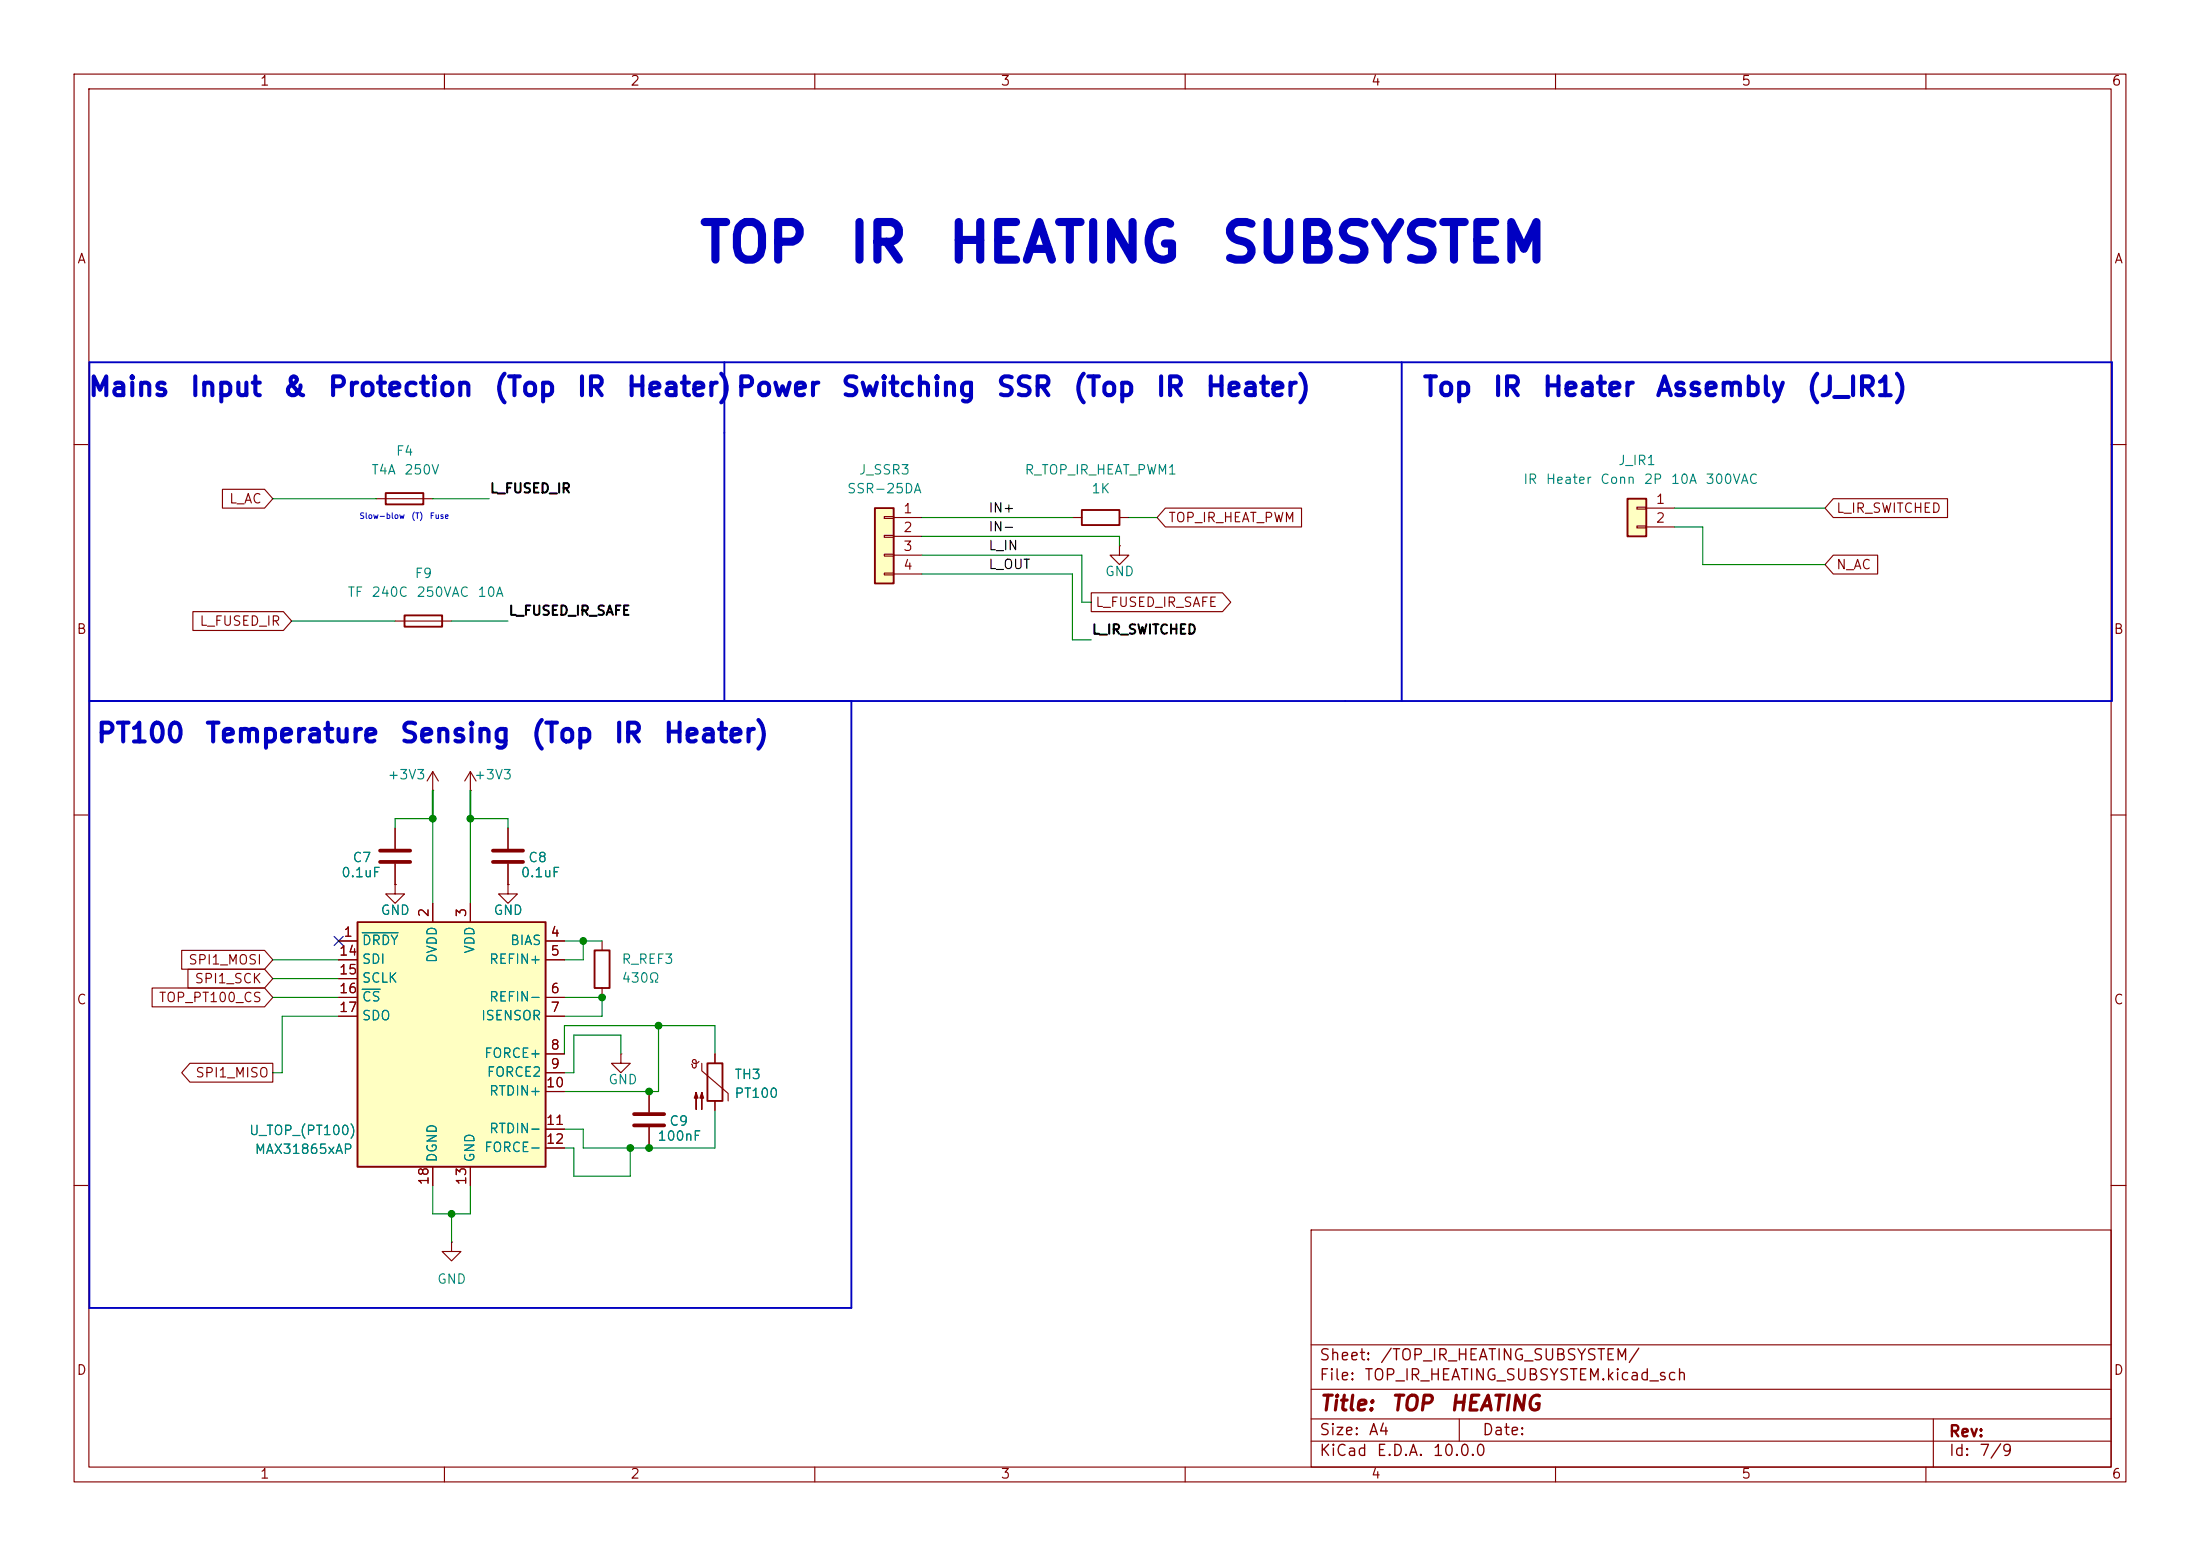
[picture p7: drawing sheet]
(kicad_sch
 (version 20260306)
 (generator "eeschema")
 (generator_version "10.0")
 (paper "A4")
 (title_block
  (title "TOP HEATING")
  (comment 1 "Author: Ahmed Yehia"))
 (lib_symbols
  (symbol "Connector_Generic:Conn_01x02"
   (pin_names
    (offset 1.016) (hide yes)) (exclude_from_sim no) (in_bom yes) (on_board yes)
   (in_pos_files yes)
   (duplicate_pin_numbers_are_jumpers no)
   (property "Reference" "J" (at 0 2.54 0) (show_name no) (do_not_autoplace no) (effects (font (size 1.27 1.27))))
   (property "Value" "Conn_01x02" (at 0 -5.08 0) (show_name no) (do_not_autoplace no) (effects (font (size 1.27 1.27))))
   (property "Footprint" "" (at 0 0 0) (show_name no) (do_not_autoplace no) (hide yes) (effects (font (size 1.27 1.27))))
   (property "Datasheet" "" (at 0 0 0) (show_name no) (do_not_autoplace no) (hide yes) (effects (font (size 1.27 1.27))))
   (property "Description" "Generic connector, single row, 01x02, script generated (kicad-library-utils/schlib/autogen/connector/)" (at 0 0 0) (show_name no) (do_not_autoplace no) (hide yes) (effects (font (size 1.27 1.27))))
   (symbol "Conn_01x02_1_1"
    (rectangle (start -1.27 1.27) (end 1.27 -3.81) (stroke (width 0.254) (type default)) (fill (type background)))
    (rectangle (start -1.27 0.127) (end 0 -0.127) (stroke (width 0.1524) (type default)) (fill (type none)))
    (rectangle (start -1.27 -2.413) (end 0 -2.667) (stroke (width 0.1524) (type default)) (fill (type none)))
    (pin passive line (at -5.08 0 0) (length 3.81) (name "Pin_1" (effects (font (size 1.27 1.27)))) (number "1" (effects (font (size 1.27 1.27)))))
    (pin passive line (at -5.08 -2.54 0) (length 3.81) (name "Pin_2" (effects (font (size 1.27 1.27)))) (number "2" (effects (font (size 1.27 1.27))))))
   (embedded_fonts no))
  (symbol "Connector_Generic:Conn_01x04"
   (pin_names
    (offset 1.016) (hide yes)) (exclude_from_sim no) (in_bom yes) (on_board yes)
   (in_pos_files yes)
   (duplicate_pin_numbers_are_jumpers no)
   (property "Reference" "J" (at 0 5.08 0) (show_name no) (do_not_autoplace no) (effects (font (size 1.27 1.27))))
   (property "Value" "Conn_01x04" (at 0 -7.62 0) (show_name no) (do_not_autoplace no) (effects (font (size 1.27 1.27))))
   (property "Footprint" "" (at 0 0 0) (show_name no) (do_not_autoplace no) (hide yes) (effects (font (size 1.27 1.27))))
   (property "Datasheet" "" (at 0 0 0) (show_name no) (do_not_autoplace no) (hide yes) (effects (font (size 1.27 1.27))))
   (property "Description" "Generic connector, single row, 01x04, script generated (kicad-library-utils/schlib/autogen/connector/)" (at 0 0 0) (show_name no) (do_not_autoplace no) (hide yes) (effects (font (size 1.27 1.27))))
   (symbol "Conn_01x04_1_1"
    (rectangle (start -1.27 3.81) (end 1.27 -6.35) (stroke (width 0.254) (type default)) (fill (type background)))
    (rectangle (start -1.27 2.667) (end 0 2.413) (stroke (width 0.1524) (type default)) (fill (type none)))
    (rectangle (start -1.27 0.127) (end 0 -0.127) (stroke (width 0.1524) (type default)) (fill (type none)))
    (rectangle (start -1.27 -2.413) (end 0 -2.667) (stroke (width 0.1524) (type default)) (fill (type none)))
    (rectangle (start -1.27 -4.953) (end 0 -5.207) (stroke (width 0.1524) (type default)) (fill (type none)))
    (pin passive line (at -5.08 2.54 0) (length 3.81) (name "Pin_1" (effects (font (size 1.27 1.27)))) (number "1" (effects (font (size 1.27 1.27)))))
    (pin passive line (at -5.08 0 0) (length 3.81) (name "Pin_2" (effects (font (size 1.27 1.27)))) (number "2" (effects (font (size 1.27 1.27)))))
    (pin passive line (at -5.08 -2.54 0) (length 3.81) (name "Pin_3" (effects (font (size 1.27 1.27)))) (number "3" (effects (font (size 1.27 1.27)))))
    (pin passive line (at -5.08 -5.08 0) (length 3.81) (name "Pin_4" (effects (font (size 1.27 1.27)))) (number "4" (effects (font (size 1.27 1.27))))))
   (embedded_fonts no))
  (symbol "Device:C"
   (pin_numbers (hide yes))
   (pin_names
    (offset 0.254)) (exclude_from_sim no) (in_bom yes) (on_board yes)
   (in_pos_files yes)
   (duplicate_pin_numbers_are_jumpers no)
   (property "Reference" "C" (at 0.635 2.54 0) (show_name no) (do_not_autoplace no) (effects (font (size 1.27 1.27)) (justify left)))
   (property "Value" "C" (at 0.635 -2.54 0) (show_name no) (do_not_autoplace no) (effects (font (size 1.27 1.27)) (justify left)))
   (property "Footprint" "" (at 0.9652 -3.81 0) (show_name no) (do_not_autoplace no) (hide yes) (effects (font (size 1.27 1.27))))
   (property "Datasheet" "" (at 0 0 0) (show_name no) (do_not_autoplace no) (hide yes) (effects (font (size 1.27 1.27))))
   (property "Description" "Unpolarized capacitor" (at 0 0 0) (show_name no) (do_not_autoplace no) (hide yes) (effects (font (size 1.27 1.27))))
   (symbol "C_0_1"
    (polyline (pts (xy -2.032 0.762) (xy 2.032 0.762)) (stroke (width 0.508) (type default)) (fill (type none)))
    (polyline (pts (xy -2.032 -0.762) (xy 2.032 -0.762)) (stroke (width 0.508) (type default)) (fill (type none))))
   (symbol "C_1_1"
    (pin passive line (at 0 3.81 270) (length 2.794) (name "" (effects (font (size 1.27 1.27)))) (number "1" (effects (font (size 1.27 1.27)))))
    (pin passive line (at 0 -3.81 90) (length 2.794) (name "" (effects (font (size 1.27 1.27)))) (number "2" (effects (font (size 1.27 1.27))))))
   (embedded_fonts no))
  (symbol "Device:Fuse"
   (pin_numbers (hide yes))
   (pin_names
    (offset 0)) (exclude_from_sim no) (in_bom yes) (on_board yes)
   (in_pos_files yes)
   (duplicate_pin_numbers_are_jumpers no)
   (property "Reference" "F" (at 2.032 0 90) (show_name no) (do_not_autoplace no) (effects (font (size 1.27 1.27))))
   (property "Value" "Fuse" (at -1.905 0 90) (show_name no) (do_not_autoplace no) (effects (font (size 1.27 1.27))))
   (property "Footprint" "" (at -1.778 0 90) (show_name no) (do_not_autoplace no) (hide yes) (effects (font (size 1.27 1.27))))
   (property "Datasheet" "" (at 0 0 0) (show_name no) (do_not_autoplace no) (hide yes) (effects (font (size 1.27 1.27))))
   (property "Description" "Fuse" (at 0 0 0) (show_name no) (do_not_autoplace no) (hide yes) (effects (font (size 1.27 1.27))))
   (symbol "Fuse_0_1"
    (rectangle (start -0.762 -2.54) (end 0.762 2.54) (stroke (width 0.254) (type default)) (fill (type none)))
    (polyline (pts (xy 0 2.54) (xy 0 -2.54)) (stroke (width 0) (type default)) (fill (type none))))
   (symbol "Fuse_1_1"
    (pin passive line (at 0 3.81 270) (length 1.27) (name "" (effects (font (size 1.27 1.27)))) (number "1" (effects (font (size 1.27 1.27)))))
    (pin passive line (at 0 -3.81 90) (length 1.27) (name "" (effects (font (size 1.27 1.27)))) (number "2" (effects (font (size 1.27 1.27))))))
   (embedded_fonts no))
  (symbol "Device:R"
   (pin_numbers (hide yes))
   (pin_names
    (offset 0)) (exclude_from_sim no) (in_bom yes) (on_board yes)
   (in_pos_files yes)
   (duplicate_pin_numbers_are_jumpers no)
   (property "Reference" "R" (at 2.032 0 90) (show_name no) (do_not_autoplace no) (effects (font (size 1.27 1.27))))
   (property "Value" "R" (at 0 0 90) (show_name no) (do_not_autoplace no) (effects (font (size 1.27 1.27))))
   (property "Footprint" "" (at -1.778 0 90) (show_name no) (do_not_autoplace no) (hide yes) (effects (font (size 1.27 1.27))))
   (property "Datasheet" "" (at 0 0 0) (show_name no) (do_not_autoplace no) (hide yes) (effects (font (size 1.27 1.27))))
   (property "Description" "Resistor" (at 0 0 0) (show_name no) (do_not_autoplace no) (hide yes) (effects (font (size 1.27 1.27))))
   (symbol "R_0_1"
    (rectangle (start -1.016 -2.54) (end 1.016 2.54) (stroke (width 0.254) (type default)) (fill (type none))))
   (symbol "R_1_1"
    (pin passive line (at 0 3.81 270) (length 1.27) (name "" (effects (font (size 1.27 1.27)))) (number "1" (effects (font (size 1.27 1.27)))))
    (pin passive line (at 0 -3.81 90) (length 1.27) (name "" (effects (font (size 1.27 1.27)))) (number "2" (effects (font (size 1.27 1.27))))))
   (embedded_fonts no))
  (symbol "Sensor_Temperature:MAX31865xAP" (exclude_from_sim no) (in_bom yes) (on_board yes)
   (in_pos_files yes)
   (duplicate_pin_numbers_are_jumpers no)
   (property "Reference" "U" (at -11.43 19.05 0) (show_name no) (do_not_autoplace no) (effects (font (size 1.27 1.27))))
   (property "Value" "MAX31865xAP" (at 10.16 19.05 0) (show_name no) (do_not_autoplace no) (effects (font (size 1.27 1.27))))
   (property "Footprint" "Package_SO:SSOP-20_5.3x7.2mm_P0.65mm" (at 3.81 -16.51 0) (show_name no) (do_not_autoplace no) (hide yes) (effects (font (size 1.27 1.27)) (justify left)))
   (property "Datasheet" "https://www.analog.com/media/en/technical-documentation/data-sheets/MAX31865.pdf" (at 0 2.54 0) (show_name no) (do_not_autoplace no) (hide yes) (effects (font (size 1.27 1.27))))
   (property "Description" "RTD-to-Digital Converter, SSOP-20" (at 0 0 0) (show_name no) (do_not_autoplace no) (hide yes) (effects (font (size 1.27 1.27))))
   (symbol "MAX31865xAP_0_1"
    (rectangle (start -12.7 17.78) (end 12.7 -15.24) (stroke (width 0.254) (type default)) (fill (type background))))
   (symbol "MAX31865xAP_1_1"
    (pin output line (at -15.24 15.24 0) (length 2.54) (name "~{DRDY}" (effects (font (size 1.27 1.27)))) (number "1" (effects (font (size 1.27 1.27)))))
    (pin power_in line (at -2.54 20.32 270) (length 2.54) (name "DVDD" (effects (font (size 1.27 1.27)))) (number "2" (effects (font (size 1.27 1.27)))))
    (pin power_in line (at 2.54 20.32 270) (length 2.54) (name "VDD" (effects (font (size 1.27 1.27)))) (number "3" (effects (font (size 1.27 1.27)))))
    (pin power_out line (at 15.24 15.24 180) (length 2.54) (name "BIAS" (effects (font (size 1.27 1.27)))) (number "4" (effects (font (size 1.27 1.27)))))
    (pin input line (at 15.24 12.7 180) (length 2.54) (name "REFIN+" (effects (font (size 1.27 1.27)))) (number "5" (effects (font (size 1.27 1.27)))))
    (pin input line (at 15.24 7.62 180) (length 2.54) (name "REFIN-" (effects (font (size 1.27 1.27)))) (number "6" (effects (font (size 1.27 1.27)))))
    (pin passive line (at 15.24 5.08 180) (length 2.54) (name "ISENSOR" (effects (font (size 1.27 1.27)))) (number "7" (effects (font (size 1.27 1.27)))))
    (pin passive line (at 15.24 0 180) (length 2.54) (name "FORCE+" (effects (font (size 1.27 1.27)))) (number "8" (effects (font (size 1.27 1.27)))))
    (pin input line (at 15.24 -2.54 180) (length 2.54) (name "FORCE2" (effects (font (size 1.27 1.27)))) (number "9" (effects (font (size 1.27 1.27)))))
    (pin input line (at 15.24 -5.08 180) (length 2.54) (name "RTDIN+" (effects (font (size 1.27 1.27)))) (number "10" (effects (font (size 1.27 1.27)))))
    (pin input line (at 15.24 -10.16 180) (length 2.54) (name "RTDIN-" (effects (font (size 1.27 1.27)))) (number "11" (effects (font (size 1.27 1.27)))))
    (pin power_out line (at 15.24 -12.7 180) (length 2.54) (name "FORCE-" (effects (font (size 1.27 1.27)))) (number "12" (effects (font (size 1.27 1.27)))))
    (pin power_in line (at 2.54 -17.78 90) (length 2.54) (name "GND" (effects (font (size 1.27 1.27)))) (number "13" (effects (font (size 1.27 1.27)))))
    (pin input line (at -15.24 12.7 0) (length 2.54) (name "SDI" (effects (font (size 1.27 1.27)))) (number "14" (effects (font (size 1.27 1.27)))))
    (pin input line (at -15.24 10.16 0) (length 2.54) (name "SCLK" (effects (font (size 1.27 1.27)))) (number "15" (effects (font (size 1.27 1.27)))))
    (pin input line (at -15.24 7.62 0) (length 2.54) (name "~{CS}" (effects (font (size 1.27 1.27)))) (number "16" (effects (font (size 1.27 1.27)))))
    (pin tri_state line (at -15.24 5.08 0) (length 2.54) (name "SDO" (effects (font (size 1.27 1.27)))) (number "17" (effects (font (size 1.27 1.27)))))
    (pin power_in line (at -2.54 -17.78 90) (length 2.54) (name "DGND" (effects (font (size 1.27 1.27)))) (number "18" (effects (font (size 1.27 1.27)))))
    (pin passive line (at 2.54 -17.78 90) (length 2.54) (hide yes) (name "GND" (effects (font (size 1.27 1.27)))) (number "19" (effects (font (size 1.27 1.27)))))
    (pin no_connect line (at -12.7 -2.54 0) (length 2.54) (hide yes) (name "NC" (effects (font (size 1.27 1.27)))) (number "20" (effects (font (size 1.27 1.27))))))
   (embedded_fonts no))
  (symbol "Sensor_Temperature:PT100"
   (pin_numbers (hide yes))
   (pin_names
    (offset 0)) (exclude_from_sim no) (in_bom yes) (on_board yes)
   (in_pos_files yes)
   (duplicate_pin_numbers_are_jumpers no)
   (property "Reference" "TH" (at -4.445 0 90) (show_name no) (do_not_autoplace no) (effects (font (size 1.27 1.27))))
   (property "Value" "PT100" (at 3.175 0 90) (show_name no) (do_not_autoplace no) (effects (font (size 1.27 1.27))))
   (property "Footprint" "" (at 0 1.27 0) (show_name no) (do_not_autoplace no) (hide yes) (effects (font (size 1.27 1.27))))
   (property "Datasheet" "https://www.heraeus.com/media/media/group/doc_group/products_1/hst/sot_to/de_15/to_92_d.pdf" (at 0 1.27 0) (show_name no) (do_not_autoplace no) (hide yes) (effects (font (size 1.27 1.27))))
   (property "Description" "PT100 platinum temperature sensor (RTD)" (at 0 0 0) (show_name no) (do_not_autoplace no) (hide yes) (effects (font (size 1.27 1.27))))
   (symbol "PT100_0_1"
    (arc (start -3.175 2.413) (mid -3.0506 2.3165) (end -3.048 2.159) (stroke (width 0) (type default)) (fill (type none)))
    (arc (start -3.048 2.794) (mid -2.9736 2.9736) (end -2.794 3.048) (stroke (width 0) (type default)) (fill (type none)))
    (arc (start -2.794 3.048) (mid -2.6144 2.9736) (end -2.54 2.794) (stroke (width 0) (type default)) (fill (type none)))
    (arc (start -2.794 2.54) (mid -2.9736 2.6144) (end -3.048 2.794) (stroke (width 0) (type default)) (fill (type none)))
    (arc (start -2.794 1.905) (mid -2.9736 1.9794) (end -3.048 2.159) (stroke (width 0) (type default)) (fill (type none)))
    (arc (start -2.54 2.159) (mid -2.6144 1.9794) (end -2.794 1.905) (stroke (width 0) (type default)) (fill (type none)))
    (arc (start -2.159 2.794) (mid -2.434 2.5608) (end -2.794 2.54) (stroke (width 0) (type default)) (fill (type none)))
    (polyline (pts (xy -2.54 2.159) (xy -2.54 2.794)) (stroke (width 0) (type default)) (fill (type none)))
    (polyline (pts (xy -2.54 -3.683) (xy -2.54 -1.397) (xy -2.794 -2.159) (xy -2.286 -2.159) (xy -2.54 -1.397) (xy -2.54 -1.651)) (stroke (width 0) (type default)) (fill (type outline)))
    (polyline (pts (xy -1.778 2.54) (xy -1.778 1.524) (xy 1.778 -1.524) (xy 1.778 -2.54)) (stroke (width 0) (type default)) (fill (type none)))
    (polyline (pts (xy -1.778 -3.683) (xy -1.778 -1.397) (xy -2.032 -2.159) (xy -1.524 -2.159) (xy -1.778 -1.397) (xy -1.778 -1.651)) (stroke (width 0) (type default)) (fill (type outline)))
    (rectangle (start -1.016 2.54) (end 1.016 -2.54) (stroke (width 0.254) (type default)) (fill (type none))))
   (symbol "PT100_1_1"
    (pin passive line (at 0 3.81 270) (length 1.27) (name "" (effects (font (size 1.27 1.27)))) (number "1" (effects (font (size 1.27 1.27)))))
    (pin passive line (at 0 -3.81 90) (length 1.27) (name "" (effects (font (size 1.27 1.27)))) (number "2" (effects (font (size 1.27 1.27))))))
   (embedded_fonts no))
  (symbol "power:+3V3"
   (power global)
   (pin_numbers (hide yes))
   (pin_names
    (offset 0) (hide yes)) (exclude_from_sim no) (in_bom yes) (on_board yes)
   (in_pos_files yes)
   (duplicate_pin_numbers_are_jumpers no)
   (property "Reference" "#PWR" (at 0 -3.81 0) (show_name no) (do_not_autoplace no) (hide yes) (effects (font (size 1.27 1.27))))
   (property "Value" "+3V3" (at 0 3.556 0) (show_name no) (do_not_autoplace no) (effects (font (size 1.27 1.27))))
   (property "Footprint" "" (at 0 0 0) (show_name no) (do_not_autoplace no) (hide yes) (effects (font (size 1.27 1.27))))
   (property "Datasheet" "" (at 0 0 0) (show_name no) (do_not_autoplace no) (hide yes) (effects (font (size 1.27 1.27))))
   (property "Description" "Power symbol creates a global label with name \"+3V3\"" (at 0 0 0) (show_name no) (do_not_autoplace no) (hide yes) (effects (font (size 1.27 1.27))))
   (symbol "+3V3_0_1"
    (polyline (pts (xy -0.762 1.27) (xy 0 2.54)) (stroke (width 0) (type default)) (fill (type none)))
    (polyline (pts (xy 0 2.54) (xy 0.762 1.27)) (stroke (width 0) (type default)) (fill (type none)))
    (polyline (pts (xy 0 0) (xy 0 2.54)) (stroke (width 0) (type default)) (fill (type none))))
   (symbol "+3V3_1_1"
    (pin power_in line (at 0 0 90) (length 0) (name "" (effects (font (size 1.27 1.27)))) (number "1" (effects (font (size 1.27 1.27))))))
   (embedded_fonts no))
  (symbol "power:GND"
   (power global)
   (pin_numbers (hide yes))
   (pin_names
    (offset 0) (hide yes)) (exclude_from_sim no) (in_bom yes) (on_board yes)
   (in_pos_files yes)
   (duplicate_pin_numbers_are_jumpers no)
   (property "Reference" "#PWR" (at 0 -6.35 0) (show_name no) (do_not_autoplace no) (hide yes) (effects (font (size 1.27 1.27))))
   (property "Value" "GND" (at 0 -3.81 0) (show_name no) (do_not_autoplace no) (effects (font (size 1.27 1.27))))
   (property "Footprint" "" (at 0 0 0) (show_name no) (do_not_autoplace no) (hide yes) (effects (font (size 1.27 1.27))))
   (property "Datasheet" "" (at 0 0 0) (show_name no) (do_not_autoplace no) (hide yes) (effects (font (size 1.27 1.27))))
   (property "Description" "Power symbol creates a global label with name \"GND\" , ground" (at 0 0 0) (show_name no) (do_not_autoplace no) (hide yes) (effects (font (size 1.27 1.27))))
   (symbol "GND_0_1"
    (polyline (pts (xy 0 0) (xy 0 -1.27) (xy 1.27 -1.27) (xy 0 -2.54) (xy -1.27 -1.27) (xy 0 -1.27)) (stroke (width 0) (type default)) (fill (type none))))
   (symbol "GND_1_1"
    (pin power_in line (at 0 0 270) (length 0) (name "" (effects (font (size 1.27 1.27)))) (number "1" (effects (font (size 1.27 1.27))))))
   (embedded_fonts no)))
 (text "TOP IR HEATING SUBSYSTEM"
  (exclude_from_sim no)
  (at 149.098 32.766 0)
  (effects (font (size 5.08 5.08) (thickness 1.016)
    (bold yes))))
 (text "PT100 Temperature Sensing (Top IR Heater)"
  (exclude_from_sim no)
  (at 56.134 99.06 0)
  (effects (font (size 2.54 2.54) (thickness 0.508)
    (bold yes))))
 (text "Top IR Heater Assembly (J_IR1)\n"
  (exclude_from_sim no)
  (at 223.012 52.324 0)
  (effects (font (size 2.54 2.54) (thickness 0.508)
    (bold yes))))
 (text "Mains Input & Protection (Top IR Heater)\n"
  (exclude_from_sim no)
  (at 52.578 52.324 0)
  (effects (font (size 2.54 2.54) (thickness 0.508)
    (bold yes))))
 (text "Power Switching SSR (Top IR Heater)\n"
  (exclude_from_sim no)
  (at 135.89 52.324 0)
  (effects (font (size 2.54 2.54) (thickness 0.508)
    (bold yes))))
 (text "Slow-blow (T) Fuse\n"
  (exclude_from_sim no)
  (at 54.356 69.85 0)
  (effects (font (size 0.762 0.762))))
 (junction
  (at 87.63 154.94)
  (diameter 0)
  (color 0 0 0 0))
 (junction
  (at 58.42 110.49)
  (diameter 0)
  (color 0 0 0 0))
 (junction
  (at 81.28 134.62)
  (diameter 0)
  (color 0 0 0 0))
 (junction
  (at 85.09 154.94)
  (diameter 0)
  (color 0 0 0 0))
 (junction
  (at 60.96 163.83)
  (diameter 0)
  (color 0 0 0 0))
 (junction
  (at 87.63 147.32)
  (diameter 0)
  (color 0 0 0 0))
 (junction
  (at 88.9 138.43)
  (diameter 0)
  (color 0 0 0 0))
 (junction
  (at 63.5 110.49)
  (diameter 0)
  (color 0 0 0 0))
 (junction
  (at 78.74 127)
  (diameter 0)
  (color 0 0 0 0))
 (no_connect
  (at 45.72 127))
 (wire
  (pts (xy 58.42 163.83) (xy 58.42 160.02))
  (stroke (width 0) (type default)))
 (wire
  (pts (xy 53.34 110.49) (xy 58.42 110.49))
  (stroke (width 0) (type default)))
 (wire
  (pts (xy 87.63 154.94) (xy 96.52 154.94))
  (stroke (width 0) (type default)))
 (wire
  (pts (xy 85.09 154.94) (xy 87.63 154.94))
  (stroke (width 0) (type default)))
 (wire
  (pts (xy 81.28 134.62) (xy 81.28 137.16))
  (stroke (width 0) (type default)))
 (wire
  (pts (xy 76.2 127) (xy 78.74 127))
  (stroke (width 0) (type default)))
 (polyline
  (pts (xy 12.065 94.615) (xy 15.24 94.615))
  (stroke (width 0.254) (type default)))
 (polyline
  (pts (xy 12.065 94.615) (xy 12.065 48.895))
  (stroke (width 0.254) (type default)))
 (wire
  (pts (xy 45.72 132.08) (xy 36.83 132.08))
  (stroke (width 0) (type default)))
 (wire
  (pts (xy 77.47 144.78) (xy 77.47 139.7))
  (stroke (width 0) (type default)))
 (wire
  (pts (xy 88.9 138.43) (xy 88.9 147.32))
  (stroke (width 0) (type default)))
 (wire
  (pts (xy 88.9 138.43) (xy 96.52 138.43))
  (stroke (width 0) (type default)))
 (wire
  (pts (xy 76.2 147.32) (xy 87.63 147.32))
  (stroke (width 0) (type default)))
 (wire
  (pts (xy 124.46 69.85) (xy 144.78 69.85))
  (stroke (width 0) (type default)))
 (polyline
  (pts (xy 285.115 48.895) (xy 285.115 94.615))
  (stroke (width 0.254) (type default)))
 (wire
  (pts (xy 151.13 72.39) (xy 151.13 73.66))
  (stroke (width 0) (type default)))
 (wire
  (pts (xy 85.09 158.75) (xy 85.09 154.94))
  (stroke (width 0) (type default)))
 (polyline
  (pts (xy 189.23 48.895) (xy 189.23 94.615))
  (stroke (width 0.254) (type default)))
 (wire
  (pts (xy 96.52 149.86) (xy 96.52 154.94))
  (stroke (width 0) (type default)))
 (wire
  (pts (xy 78.74 129.54) (xy 78.74 127))
  (stroke (width 0) (type default)))
 (wire
  (pts (xy 77.47 158.75) (xy 85.09 158.75))
  (stroke (width 0) (type default)))
 (wire
  (pts (xy 144.78 86.36) (xy 147.32 86.36))
  (stroke (width 0) (type default)))
 (wire
  (pts (xy 58.42 67.31) (xy 66.04 67.31))
  (stroke (width 0) (type default)))
 (wire
  (pts (xy 63.5 160.02) (xy 63.5 163.83))
  (stroke (width 0) (type default)))
 (polyline
  (pts (xy 114.935 94.615) (xy 114.935 176.53))
  (stroke (width 0.254) (type default)))
 (wire
  (pts (xy 63.5 106.68) (xy 63.5 110.49))
  (stroke (width 0.254) (type default)))
 (wire
  (pts (xy 146.05 81.28) (xy 146.05 74.93))
  (stroke (width 0) (type default)))
 (wire
  (pts (xy 45.72 134.62) (xy 36.83 134.62))
  (stroke (width 0) (type default)))
 (wire
  (pts (xy 78.74 152.4) (xy 78.74 154.94))
  (stroke (width 0) (type default)))
 (polyline
  (pts (xy 12.065 176.53) (xy 114.935 176.53))
  (stroke (width 0.254) (type default)))
 (wire
  (pts (xy 60.96 163.83) (xy 60.96 167.64))
  (stroke (width 0) (type default)))
 (wire
  (pts (xy 77.47 154.94) (xy 77.47 158.75))
  (stroke (width 0) (type default)))
 (polyline
  (pts (xy 15.24 94.615) (xy 95.885 94.615))
  (stroke (width 0.254) (type default)))
 (polyline
  (pts (xy 181.61 94.615) (xy 285.115 94.615))
  (stroke (width 0.254) (type default)))
 (wire
  (pts (xy 76.2 138.43) (xy 88.9 138.43))
  (stroke (width 0) (type default)))
 (wire
  (pts (xy 60.96 163.83) (xy 58.42 163.83))
  (stroke (width 0) (type default)))
 (wire
  (pts (xy 81.28 137.16) (xy 76.2 137.16))
  (stroke (width 0) (type default)))
 (wire
  (pts (xy 53.34 110.49) (xy 53.34 111.76))
  (stroke (width 0) (type default)))
 (polyline
  (pts (xy 12.065 94.615) (xy 114.935 94.615))
  (stroke (width 0.254) (type default)))
 (wire
  (pts (xy 76.2 144.78) (xy 77.47 144.78))
  (stroke (width 0) (type default)))
 (wire
  (pts (xy 58.42 110.49) (xy 58.42 121.92))
  (stroke (width 0) (type default)))
 (wire
  (pts (xy 36.83 67.31) (xy 50.8 67.31))
  (stroke (width 0) (type default)))
 (wire
  (pts (xy 76.2 138.43) (xy 76.2 142.24))
  (stroke (width 0) (type default)))
 (wire
  (pts (xy 87.63 147.32) (xy 88.9 147.32))
  (stroke (width 0) (type default)))
 (wire
  (pts (xy 124.46 77.47) (xy 144.78 77.47))
  (stroke (width 0) (type default)))
 (wire
  (pts (xy 229.87 71.12) (xy 229.87 76.2))
  (stroke (width 0) (type default)))
 (wire
  (pts (xy 63.5 110.49) (xy 63.5 121.92))
  (stroke (width 0) (type default)))
 (wire
  (pts (xy 77.47 139.7) (xy 83.82 139.7))
  (stroke (width 0) (type default)))
 (wire
  (pts (xy 68.58 110.49) (xy 63.5 110.49))
  (stroke (width 0) (type default)))
 (wire
  (pts (xy 229.87 76.2) (xy 246.38 76.2))
  (stroke (width 0) (type default)))
 (wire
  (pts (xy 38.1 144.78) (xy 36.83 144.78))
  (stroke (width 0) (type default)))
 (wire
  (pts (xy 96.52 138.43) (xy 96.52 142.24))
  (stroke (width 0) (type default)))
 (wire
  (pts (xy 60.96 83.82) (xy 68.58 83.82))
  (stroke (width 0) (type default)))
 (wire
  (pts (xy 76.2 129.54) (xy 78.74 129.54))
  (stroke (width 0) (type default)))
 (polyline
  (pts (xy 12.065 48.895) (xy 285.115 48.895))
  (stroke (width 0.254) (type default)))
 (wire
  (pts (xy 144.78 77.47) (xy 144.78 86.36))
  (stroke (width 0) (type default)))
 (wire
  (pts (xy 146.05 81.28) (xy 147.32 81.28))
  (stroke (width 0) (type default)))
 (wire
  (pts (xy 146.05 74.93) (xy 124.46 74.93))
  (stroke (width 0) (type default)))
 (wire
  (pts (xy 226.06 71.12) (xy 229.87 71.12))
  (stroke (width 0) (type default)))
 (wire
  (pts (xy 38.1 137.16) (xy 45.72 137.16))
  (stroke (width 0) (type default)))
 (wire
  (pts (xy 78.74 127) (xy 81.28 127))
  (stroke (width 0) (type default)))
 (polyline
  (pts (xy 97.79 58.42) (xy 97.79 94.615))
  (stroke (width 0.254) (type default)))
 (wire
  (pts (xy 58.42 106.68) (xy 58.42 110.49))
  (stroke (width 0.254) (type default)))
 (wire
  (pts (xy 76.2 152.4) (xy 78.74 152.4))
  (stroke (width 0) (type default)))
 (wire
  (pts (xy 152.4 69.85) (xy 156.21 69.85))
  (stroke (width 0) (type default)))
 (polyline
  (pts (xy 95.885 94.615) (xy 181.61 94.615))
  (stroke (width 0.254) (type default)))
 (polyline
  (pts (xy 12.065 94.615) (xy 12.065 176.53))
  (stroke (width 0.254) (type default)))
 (wire
  (pts (xy 226.06 68.58) (xy 246.38 68.58))
  (stroke (width 0) (type default)))
 (wire
  (pts (xy 83.82 139.7) (xy 83.82 142.24))
  (stroke (width 0) (type default)))
 (wire
  (pts (xy 78.74 154.94) (xy 85.09 154.94))
  (stroke (width 0) (type default)))
 (wire
  (pts (xy 63.5 163.83) (xy 60.96 163.83))
  (stroke (width 0) (type default)))
 (wire
  (pts (xy 76.2 154.94) (xy 77.47 154.94))
  (stroke (width 0) (type default)))
 (wire
  (pts (xy 124.46 72.39) (xy 151.13 72.39))
  (stroke (width 0) (type default)))
 (polyline
  (pts (xy 97.79 58.42) (xy 97.79 48.895))
  (stroke (width 0.254) (type default)))
 (wire
  (pts (xy 39.37 83.82) (xy 53.34 83.82))
  (stroke (width 0) (type default)))
 (wire
  (pts (xy 68.58 110.49) (xy 68.58 111.76))
  (stroke (width 0) (type default)))
 (wire
  (pts (xy 45.72 129.54) (xy 36.83 129.54))
  (stroke (width 0) (type default)))
 (wire
  (pts (xy 38.1 144.78) (xy 38.1 137.16))
  (stroke (width 0) (type default)))
 (wire
  (pts (xy 76.2 134.62) (xy 81.28 134.62))
  (stroke (width 0) (type default)))
 (label "IN+"
  (at 133.35 69.85 0)
  (effects (font (size 1.27 1.27)) (justify left bottom)))
 (label "L_IN"
  (at 133.35 74.93 0)
  (effects (font (size 1.27 1.27)) (justify left bottom)))
 (label "L_FUSED_IR_SAFE"
  (at 68.58 83.82 0)
  (effects (font (size 1.27 1.27) (thickness 0.254)
    (bold yes)) (justify left bottom)))
 (label "L_FUSED_IR"
  (at 66.04 67.31 0)
  (effects (font (size 1.27 1.27) (thickness 0.254)
    (bold yes)) (justify left bottom)))
 (label "L_OUT"
  (at 133.35 77.47 0)
  (effects (font (size 1.27 1.27)) (justify left bottom)))
 (label "L_IR_SWITCHED"
  (at 147.32 86.36 0)
  (effects (font (size 1.27 1.27) (thickness 0.254)
    (bold yes)) (justify left bottom)))
 (label "IN-"
  (at 133.35 72.39 0)
  (effects (font (size 1.27 1.27)) (justify left bottom)))
 (global_label "N_AC"
  (shape input)
  (at 246.38 76.2 0)
  (effects (font (size 1.27 1.27)) (justify left))
  (property "Intersheetrefs" "${INTERSHEET_REFS}" (at 246.38 76.2 0) (hide yes) (show_name no) (do_not_autoplace no) (effects (font (size 1.27 1.27)))))
 (global_label "SPI1_MOSI"
  (shape input)
  (at 36.83 129.54 180)
  (fields_autoplaced yes)
  (effects (font (size 1.27 1.27)) (justify right))
  (property "Intersheetrefs" "${INTERSHEET_REFS}" (at 23.9872 129.54 0) (hide yes) (show_name no) (do_not_autoplace no) (effects (font (size 1.27 1.27)) (justify right))))
 (global_label "SPI1_SCK"
  (shape input)
  (at 36.83 132.08 180)
  (fields_autoplaced yes)
  (effects (font (size 1.27 1.27)) (justify right))
  (property "Intersheetrefs" "${INTERSHEET_REFS}" (at 24.8339 132.08 0) (hide yes) (show_name no) (do_not_autoplace no) (effects (font (size 1.27 1.27)) (justify right))))
 (global_label "TOP_PT100_CS"
  (shape input)
  (at 36.83 134.62 180)
  (fields_autoplaced yes)
  (effects (font (size 1.27 1.27)) (justify right))
  (property "Intersheetrefs" "${INTERSHEET_REFS}" (at 19.9959 134.62 0) (hide yes) (show_name no) (do_not_autoplace no) (effects (font (size 1.27 1.27)) (justify right))))
 (global_label "L_FUSED_IR"
  (shape input)
  (at 39.37 83.82 180)
  (fields_autoplaced yes)
  (effects (font (size 1.27 1.27)) (justify right))
  (property "Intersheetrefs" "${INTERSHEET_REFS}" (at 25.4991 83.82 0) (hide yes) (show_name no) (do_not_autoplace no) (effects (font (size 1.27 1.27)) (justify right))))
 (global_label "L_AC"
  (shape input)
  (at 36.83 67.31 180)
  (fields_autoplaced yes)
  (effects (font (size 1.27 1.27)) (justify right))
  (property "Intersheetrefs" "${INTERSHEET_REFS}" (at 29.4905 67.31 0) (hide yes) (show_name no) (do_not_autoplace no) (effects (font (size 1.27 1.27)) (justify right))))
 (global_label "L_IR_SWITCHED"
  (shape input)
  (at 246.38 68.58 0)
  (fields_autoplaced yes)
  (effects (font (size 1.27 1.27)) (justify left))
  (property "Intersheetrefs" "${INTERSHEET_REFS}" (at 263.4561 68.58 0) (hide yes) (show_name no) (do_not_autoplace no) (effects (font (size 1.27 1.27)) (justify left))))
 (global_label "L_FUSED_IR_SAFE"
  (shape output)
  (at 147.32 81.28 0)
  (fields_autoplaced yes)
  (effects (font (size 1.27 1.27)) (justify left))
  (property "Intersheetrefs" "${INTERSHEET_REFS}" (at 166.6942 81.28 0) (hide yes) (show_name no) (do_not_autoplace no) (effects (font (size 1.27 1.27)) (justify left))))
 (global_label "TOP_IR_HEAT_PWM"
  (shape input)
  (at 156.21 69.85 0)
  (fields_autoplaced yes)
  (effects (font (size 1.27 1.27)) (justify left))
  (property "Intersheetrefs" "${INTERSHEET_REFS}" (at 176.2494 69.85 0) (hide yes) (show_name no) (do_not_autoplace no) (effects (font (size 1.27 1.27)) (justify left))))
 (global_label "SPI1_MISO"
  (shape output)
  (at 36.83 144.78 180)
  (fields_autoplaced yes)
  (effects (font (size 1.27 1.27)) (justify right))
  (property "Intersheetrefs" "${INTERSHEET_REFS}" (at 23.9872 144.78 0) (hide yes) (show_name no) (do_not_autoplace no) (effects (font (size 1.27 1.27)) (justify right))))
 (symbol
  (lib_id "power:GND")
  (at 53.34 119.38 0)
  (unit 1)
  (body_style 1)
  (exclude_from_sim no)
  (in_bom yes)
  (on_board yes)
  (in_pos_files yes)
  (dnp no)
  (property "Reference" "#PWR012" (at 53.34 125.73 0) (hide yes) (show_name no) (do_not_autoplace no) (effects (font (size 1.27 1.27))))
  (property "Value" "GND" (at 53.34 122.936 0) (show_name no) (do_not_autoplace no) (effects (font (size 1.27 1.27))))
  (property "Footprint" "" (at 53.34 119.38 0) (hide yes) (show_name no) (do_not_autoplace no) (effects (font (size 1.27 1.27))))
  (property "Datasheet" "" (at 53.34 119.38 0) (hide yes) (show_name no) (do_not_autoplace no) (effects (font (size 1.27 1.27))))
  (property "Description" "Power symbol creates a global label with name \"GND\" , ground" (at 53.34 119.38 0) (hide yes) (show_name no) (do_not_autoplace no) (effects (font (size 1.27 1.27))))
  (pin "1"))
 (symbol
  (lib_id "power:GND")
  (at 68.58 119.38 0)
  (mirror y)
  (unit 1)
  (body_style 1)
  (exclude_from_sim no)
  (in_bom yes)
  (on_board yes)
  (in_pos_files yes)
  (dnp no)
  (property "Reference" "#PWR015" (at 68.58 125.73 0) (hide yes) (show_name no) (do_not_autoplace no) (effects (font (size 1.27 1.27))))
  (property "Value" "GND" (at 68.58 122.936 0) (show_name no) (do_not_autoplace no) (effects (font (size 1.27 1.27))))
  (property "Footprint" "" (at 68.58 119.38 0) (hide yes) (show_name no) (do_not_autoplace no) (effects (font (size 1.27 1.27))))
  (property "Datasheet" "" (at 68.58 119.38 0) (hide yes) (show_name no) (do_not_autoplace no) (effects (font (size 1.27 1.27))))
  (property "Description" "Power symbol creates a global label with name \"GND\" , ground" (at 68.58 119.38 0) (hide yes) (show_name no) (do_not_autoplace no) (effects (font (size 1.27 1.27))))
  (pin "1"))
 (symbol
  (lib_id "Device:R")
  (at 81.28 130.81 0)
  (unit 1)
  (body_style 1)
  (exclude_from_sim no)
  (in_bom yes)
  (on_board yes)
  (in_pos_files yes)
  (dnp no)
  (fields_autoplaced yes)
  (property "Reference" "R_REF3" (at 83.82 129.5399 0) (show_name no) (do_not_autoplace no) (effects (font (size 1.27 1.27)) (justify left)))
  (property "Value" "430Ω" (at 83.82 132.0799 0) (show_name no) (do_not_autoplace no) (effects (font (size 1.27 1.27)) (justify left)))
  (property "Footprint" "" (at 79.502 130.81 90) (hide yes) (show_name no) (do_not_autoplace no) (effects (font (size 1.27 1.27))))
  (property "Datasheet" "" (at 81.28 130.81 0) (hide yes) (show_name no) (do_not_autoplace no) (effects (font (size 1.27 1.27))))
  (property "Description" "Resistor" (at 81.28 130.81 0) (hide yes) (show_name no) (do_not_autoplace no) (effects (font (size 1.27 1.27))))
  (pin "2")
  (pin "1"))
 (symbol
  (lib_id "Sensor_Temperature:PT100")
  (at 96.52 146.05 0)
  (unit 1)
  (body_style 1)
  (exclude_from_sim no)
  (in_bom yes)
  (on_board yes)
  (in_pos_files yes)
  (dnp no)
  (fields_autoplaced yes)
  (property "Reference" "TH3" (at 99.06 145.0974 0) (show_name no) (do_not_autoplace no) (effects (font (size 1.27 1.27)) (justify left)))
  (property "Value" "PT100" (at 99.06 147.6374 0) (show_name no) (do_not_autoplace no) (effects (font (size 1.27 1.27)) (justify left)))
  (property "Footprint" "" (at 96.52 144.78 0) (hide yes) (show_name no) (do_not_autoplace no) (effects (font (size 1.27 1.27))))
  (property "Datasheet" "https://www.heraeus.com/media/media/group/doc_group/products_1/hst/sot_to/de_15/to_92_d.pdf" (at 96.52 144.78 0) (hide yes) (show_name no) (do_not_autoplace no) (effects (font (size 1.27 1.27))))
  (property "Description" "PT100 platinum temperature sensor (RTD)" (at 96.52 146.05 0) (hide yes) (show_name no) (do_not_autoplace no) (effects (font (size 1.27 1.27))))
  (pin "1")
  (pin "2"))
 (symbol
  (lib_id "Device:C")
  (at 68.58 115.57 0)
  (mirror y)
  (unit 1)
  (body_style 1)
  (exclude_from_sim no)
  (in_bom yes)
  (on_board yes)
  (in_pos_files yes)
  (dnp no)
  (property "Reference" "C8" (at 73.914 115.824 0) (show_name no) (do_not_autoplace no) (effects (font (size 1.27 1.27)) (justify left)))
  (property "Value" "0.1uF" (at 75.692 117.856 0) (show_name no) (do_not_autoplace no) (effects (font (size 1.27 1.27)) (justify left)))
  (property "Footprint" "" (at 67.6148 119.38 0) (hide yes) (show_name no) (do_not_autoplace no) (effects (font (size 1.27 1.27))))
  (property "Datasheet" "" (at 68.58 115.57 0) (hide yes) (show_name no) (do_not_autoplace no) (effects (font (size 1.27 1.27))))
  (property "Description" "Unpolarized capacitor" (at 68.58 115.57 0) (hide yes) (show_name no) (do_not_autoplace no) (effects (font (size 1.27 1.27))))
  (pin "2")
  (pin "1"))
 (symbol
  (lib_id "Device:Fuse")
  (at 57.15 83.82 270)
  (unit 1)
  (body_style 1)
  (exclude_from_sim no)
  (in_bom yes)
  (on_board yes)
  (in_pos_files yes)
  (dnp no)
  (fields_autoplaced yes)
  (property "Reference" "F9" (at 57.15 77.47 90) (show_name no) (do_not_autoplace no) (effects (font (size 1.27 1.27))))
  (property "Value" "TF 240C 250VAC 10A" (at 57.15 80.01 90) (show_name no) (do_not_autoplace no) (effects (font (size 1.27 1.27))))
  (property "Footprint" "" (at 57.15 82.042 90) (hide yes) (show_name no) (do_not_autoplace no) (effects (font (size 1.27 1.27))))
  (property "Datasheet" "" (at 57.15 83.82 0) (hide yes) (show_name no) (do_not_autoplace no) (effects (font (size 1.27 1.27))))
  (property "Description" "Fuse" (at 57.15 83.82 0) (hide yes) (show_name no) (do_not_autoplace no) (effects (font (size 1.27 1.27))))
  (pin "1")
  (pin "2"))
 (symbol
  (lib_id "power:GND")
  (at 60.96 167.64 0)
  (unit 1)
  (body_style 1)
  (exclude_from_sim no)
  (in_bom yes)
  (on_board yes)
  (in_pos_files yes)
  (dnp no)
  (fields_autoplaced yes)
  (property "Reference" "#PWR013" (at 60.96 173.99 0) (hide yes) (show_name no) (do_not_autoplace no) (effects (font (size 1.27 1.27))))
  (property "Value" "GND" (at 60.96 172.72 0) (show_name no) (do_not_autoplace no) (effects (font (size 1.27 1.27))))
  (property "Footprint" "" (at 60.96 167.64 0) (hide yes) (show_name no) (do_not_autoplace no) (effects (font (size 1.27 1.27))))
  (property "Datasheet" "" (at 60.96 167.64 0) (hide yes) (show_name no) (do_not_autoplace no) (effects (font (size 1.27 1.27))))
  (property "Description" "Power symbol creates a global label with name \"GND\" , ground" (at 60.96 167.64 0) (hide yes) (show_name no) (do_not_autoplace no) (effects (font (size 1.27 1.27))))
  (pin "1"))
 (symbol
  (lib_id "power:GND")
  (at 151.13 73.66 0)
  (unit 1)
  (body_style 1)
  (exclude_from_sim no)
  (in_bom yes)
  (on_board yes)
  (in_pos_files yes)
  (dnp no)
  (property "Reference" "#PWR014" (at 151.13 80.01 0) (hide yes) (show_name no) (do_not_autoplace no) (effects (font (size 1.27 1.27))))
  (property "Value" "GND" (at 151.13 77.216 0) (show_name no) (do_not_autoplace no) (effects (font (size 1.27 1.27))))
  (property "Footprint" "" (at 151.13 73.66 0) (hide yes) (show_name no) (do_not_autoplace no) (effects (font (size 1.27 1.27))))
  (property "Datasheet" "" (at 151.13 73.66 0) (hide yes) (show_name no) (do_not_autoplace no) (effects (font (size 1.27 1.27))))
  (property "Description" "Power symbol creates a global label with name \"GND\" , ground" (at 151.13 73.66 0) (hide yes) (show_name no) (do_not_autoplace no) (effects (font (size 1.27 1.27))))
  (pin "1"))
 (symbol
  (lib_id "Device:C")
  (at 87.63 151.13 0)
  (mirror y)
  (unit 1)
  (body_style 1)
  (exclude_from_sim no)
  (in_bom yes)
  (on_board yes)
  (in_pos_files yes)
  (dnp no)
  (property "Reference" "C9" (at 92.964 151.384 0) (show_name no) (do_not_autoplace no) (effects (font (size 1.27 1.27)) (justify left)))
  (property "Value" "100nF" (at 94.742 153.416 0) (show_name no) (do_not_autoplace no) (effects (font (size 1.27 1.27)) (justify left)))
  (property "Footprint" "" (at 86.6648 154.94 0) (hide yes) (show_name no) (do_not_autoplace no) (effects (font (size 1.27 1.27))))
  (property "Datasheet" "" (at 87.63 151.13 0) (hide yes) (show_name no) (do_not_autoplace no) (effects (font (size 1.27 1.27))))
  (property "Description" "Unpolarized capacitor" (at 87.63 151.13 0) (hide yes) (show_name no) (do_not_autoplace no) (effects (font (size 1.27 1.27))))
  (pin "2")
  (pin "1"))
 (symbol
  (lib_id "Device:Fuse")
  (at 54.61 67.31 90)
  (unit 1)
  (body_style 1)
  (exclude_from_sim no)
  (in_bom yes)
  (on_board yes)
  (in_pos_files yes)
  (dnp no)
  (fields_autoplaced yes)
  (property "Reference" "F4" (at 54.61 60.96 90) (show_name no) (do_not_autoplace no) (effects (font (size 1.27 1.27))))
  (property "Value" "T4A 250V" (at 54.61 63.5 90) (show_name no) (do_not_autoplace no) (effects (font (size 1.27 1.27))))
  (property "Footprint" "" (at 54.61 69.088 90) (hide yes) (show_name no) (do_not_autoplace no) (effects (font (size 1.27 1.27))))
  (property "Datasheet" "" (at 54.61 67.31 0) (hide yes) (show_name no) (do_not_autoplace no) (effects (font (size 1.27 1.27))))
  (property "Description" "Fuse" (at 54.61 67.31 0) (hide yes) (show_name no) (do_not_autoplace no) (effects (font (size 1.27 1.27))))
  (pin "1")
  (pin "2"))
 (symbol
  (lib_id "power:+3V3")
  (at 58.42 106.68 0)
  (unit 1)
  (body_style 1)
  (exclude_from_sim no)
  (in_bom yes)
  (on_board yes)
  (in_pos_files yes)
  (dnp no)
  (property "Reference" "#PWR096" (at 58.42 110.49 0) (hide yes) (show_name no) (do_not_autoplace no) (effects (font (size 1.27 1.27))))
  (property "Value" "+3V3" (at 54.864 104.648 0) (show_name no) (do_not_autoplace no) (effects (font (size 1.27 1.27))))
  (property "Footprint" "" (at 58.42 106.68 0) (hide yes) (show_name no) (do_not_autoplace no) (effects (font (size 1.27 1.27))))
  (property "Datasheet" "" (at 58.42 106.68 0) (hide yes) (show_name no) (do_not_autoplace no) (effects (font (size 1.27 1.27))))
  (property "Description" "Power symbol creates a global label with name \"+3V3\"" (at 58.42 106.68 0) (hide yes) (show_name no) (do_not_autoplace no) (effects (font (size 1.27 1.27))))
  (pin "1"))
 (symbol
  (lib_id "Sensor_Temperature:MAX31865xAP")
  (at 60.96 142.24 0)
  (unit 1)
  (body_style 1)
  (exclude_from_sim no)
  (in_bom yes)
  (on_board yes)
  (in_pos_files yes)
  (dnp no)
  (property "Reference" "U_TOP_(PT100)" (at 33.528 152.654 0) (show_name no) (do_not_autoplace no) (effects (font (size 1.27 1.27)) (justify left)))
  (property "Value" "MAX31865xAP" (at 34.29 155.194 0) (show_name no) (do_not_autoplace no) (effects (font (size 1.27 1.27)) (justify left)))
  (property "Footprint" "Package_SO:SSOP-20_5.3x7.2mm_P0.65mm" (at 64.77 158.75 0) (hide yes) (show_name no) (do_not_autoplace no) (effects (font (size 1.27 1.27)) (justify left)))
  (property "Datasheet" "https://www.analog.com/media/en/technical-documentation/data-sheets/MAX31865.pdf" (at 60.96 139.7 0) (hide yes) (show_name no) (do_not_autoplace no) (effects (font (size 1.27 1.27))))
  (property "Description" "RTD-to-Digital Converter, SSOP-20" (at 60.96 142.24 0) (hide yes) (show_name no) (do_not_autoplace no) (effects (font (size 1.27 1.27))))
  (pin "20")
  (pin "18")
  (pin "7")
  (pin "8")
  (pin "6")
  (pin "3")
  (pin "1")
  (pin "5")
  (pin "4")
  (pin "19")
  (pin "9")
  (pin "15")
  (pin "14")
  (pin "13")
  (pin "12")
  (pin "11")
  (pin "17")
  (pin "16")
  (pin "2")
  (pin "10")
  (instances (project "SunnyPro" (path "" (reference "U_TOP_(PT100)") (unit 1)))))
 (symbol
  (lib_id "power:+3V3")
  (at 63.5 106.68 0)
  (mirror y)
  (unit 1)
  (body_style 1)
  (exclude_from_sim no)
  (in_bom yes)
  (on_board yes)
  (in_pos_files yes)
  (dnp no)
  (property "Reference" "#PWR097" (at 63.5 110.49 0) (hide yes) (show_name no) (do_not_autoplace no) (effects (font (size 1.27 1.27))))
  (property "Value" "+3V3" (at 66.548 104.648 0) (show_name no) (do_not_autoplace no) (effects (font (size 1.27 1.27))))
  (property "Footprint" "" (at 63.5 106.68 0) (hide yes) (show_name no) (do_not_autoplace no) (effects (font (size 1.27 1.27))))
  (property "Datasheet" "" (at 63.5 106.68 0) (hide yes) (show_name no) (do_not_autoplace no) (effects (font (size 1.27 1.27))))
  (property "Description" "Power symbol creates a global label with name \"+3V3\"" (at 63.5 106.68 0) (hide yes) (show_name no) (do_not_autoplace no) (effects (font (size 1.27 1.27))))
  (pin "1"))
 (symbol
  (lib_id "Device:R")
  (at 148.59 69.85 90)
  (unit 1)
  (body_style 1)
  (exclude_from_sim no)
  (in_bom yes)
  (on_board yes)
  (in_pos_files yes)
  (dnp no)
  (fields_autoplaced yes)
  (property "Reference" "R_TOP_IR_HEAT_PWM1" (at 148.59 63.5 90) (show_name no) (do_not_autoplace no) (effects (font (size 1.27 1.27))))
  (property "Value" "1K" (at 148.59 66.04 90) (show_name no) (do_not_autoplace no) (effects (font (size 1.27 1.27))))
  (property "Footprint" "" (at 148.59 71.628 90) (hide yes) (show_name no) (do_not_autoplace no) (effects (font (size 1.27 1.27))))
  (property "Datasheet" "" (at 148.59 69.85 0) (hide yes) (show_name no) (do_not_autoplace no) (effects (font (size 1.27 1.27))))
  (property "Description" "Resistor" (at 148.59 69.85 0) (hide yes) (show_name no) (do_not_autoplace no) (effects (font (size 1.27 1.27))))
  (pin "1")
  (pin "2"))
 (symbol
  (lib_id "Connector_Generic:Conn_01x02")
  (at 220.98 68.58 0)
  (mirror y)
  (unit 1)
  (body_style 1)
  (exclude_from_sim no)
  (in_bom yes)
  (on_board yes)
  (in_pos_files yes)
  (dnp no)
  (fields_autoplaced yes)
  (property "Reference" "J_IR1" (at 220.98 62.23 0) (show_name no) (do_not_autoplace no) (effects (font (size 1.27 1.27))))
  (property "Value" "IR Heater Conn 2P 10A 300VAC" (at 220.98 64.77 0) (show_name no) (do_not_autoplace no) (effects (font (size 1.27 1.27))))
  (property "Footprint" "" (at 220.98 68.58 0) (hide yes) (show_name no) (do_not_autoplace no) (effects (font (size 1.27 1.27))))
  (property "Datasheet" "" (at 220.98 68.58 0) (hide yes) (show_name no) (do_not_autoplace no) (effects (font (size 1.27 1.27))))
  (property "Description" "Generic connector, single row, 01x02, script generated (kicad-library-utils/schlib/autogen/connector/)" (at 220.98 68.58 0) (hide yes) (show_name no) (do_not_autoplace no) (effects (font (size 1.27 1.27))))
  (pin "2")
  (pin "1"))
 (symbol
  (lib_id "power:GND")
  (at 83.82 142.24 0)
  (unit 1)
  (body_style 1)
  (exclude_from_sim no)
  (in_bom yes)
  (on_board yes)
  (in_pos_files yes)
  (dnp no)
  (property "Reference" "#PWR016" (at 83.82 148.59 0) (hide yes) (show_name no) (do_not_autoplace no) (effects (font (size 1.27 1.27))))
  (property "Value" "GND" (at 84.074 145.796 0) (show_name no) (do_not_autoplace no) (effects (font (size 1.27 1.27))))
  (property "Footprint" "" (at 83.82 142.24 0) (hide yes) (show_name no) (do_not_autoplace no) (effects (font (size 1.27 1.27))))
  (property "Datasheet" "" (at 83.82 142.24 0) (hide yes) (show_name no) (do_not_autoplace no) (effects (font (size 1.27 1.27))))
  (property "Description" "Power symbol creates a global label with name \"GND\" , ground" (at 83.82 142.24 0) (hide yes) (show_name no) (do_not_autoplace no) (effects (font (size 1.27 1.27))))
  (pin "1"))
 (symbol
  (lib_id "Connector_Generic:Conn_01x04")
  (at 119.38 72.39 0)
  (mirror y)
  (unit 1)
  (body_style 1)
  (exclude_from_sim no)
  (in_bom yes)
  (on_board yes)
  (in_pos_files yes)
  (dnp no)
  (fields_autoplaced yes)
  (property "Reference" "J_SSR3" (at 119.38 63.5 0) (show_name no) (do_not_autoplace no) (effects (font (size 1.27 1.27))))
  (property "Value" "SSR-25DA" (at 119.38 66.04 0) (show_name no) (do_not_autoplace no) (effects (font (size 1.27 1.27))))
  (property "Footprint" "" (at 119.38 72.39 0) (hide yes) (show_name no) (do_not_autoplace no) (effects (font (size 1.27 1.27))))
  (property "Datasheet" "" (at 119.38 72.39 0) (hide yes) (show_name no) (do_not_autoplace no) (effects (font (size 1.27 1.27))))
  (property "Description" "Generic connector, single row, 01x04, script generated (kicad-library-utils/schlib/autogen/connector/)" (at 119.38 72.39 0) (hide yes) (show_name no) (do_not_autoplace no) (effects (font (size 1.27 1.27))))
  (pin "4")
  (pin "2")
  (pin "3")
  (pin "1"))
 (symbol
  (lib_id "Device:C")
  (at 53.34 115.57 0)
  (unit 1)
  (body_style 1)
  (exclude_from_sim no)
  (in_bom yes)
  (on_board yes)
  (in_pos_files yes)
  (dnp no)
  (property "Reference" "C7" (at 47.498 115.824 0) (show_name no) (do_not_autoplace no) (effects (font (size 1.27 1.27)) (justify left)))
  (property "Value" "0.1uF" (at 45.974 117.856 0) (show_name no) (do_not_autoplace no) (effects (font (size 1.27 1.27)) (justify left)))
  (property "Footprint" "" (at 54.3052 119.38 0) (hide yes) (show_name no) (do_not_autoplace no) (effects (font (size 1.27 1.27))))
  (property "Datasheet" "" (at 53.34 115.57 0) (hide yes) (show_name no) (do_not_autoplace no) (effects (font (size 1.27 1.27))))
  (property "Description" "Unpolarized capacitor" (at 53.34 115.57 0) (hide yes) (show_name no) (do_not_autoplace no) (effects (font (size 1.27 1.27))))
  (pin "2")
  (pin "1"))
 (group ""
  (members "c1d336a1-2d91-4ffb-a1b7-cab622155212" "efc704b7-9ec1-410b-8175-7ec060da0c0d")))
